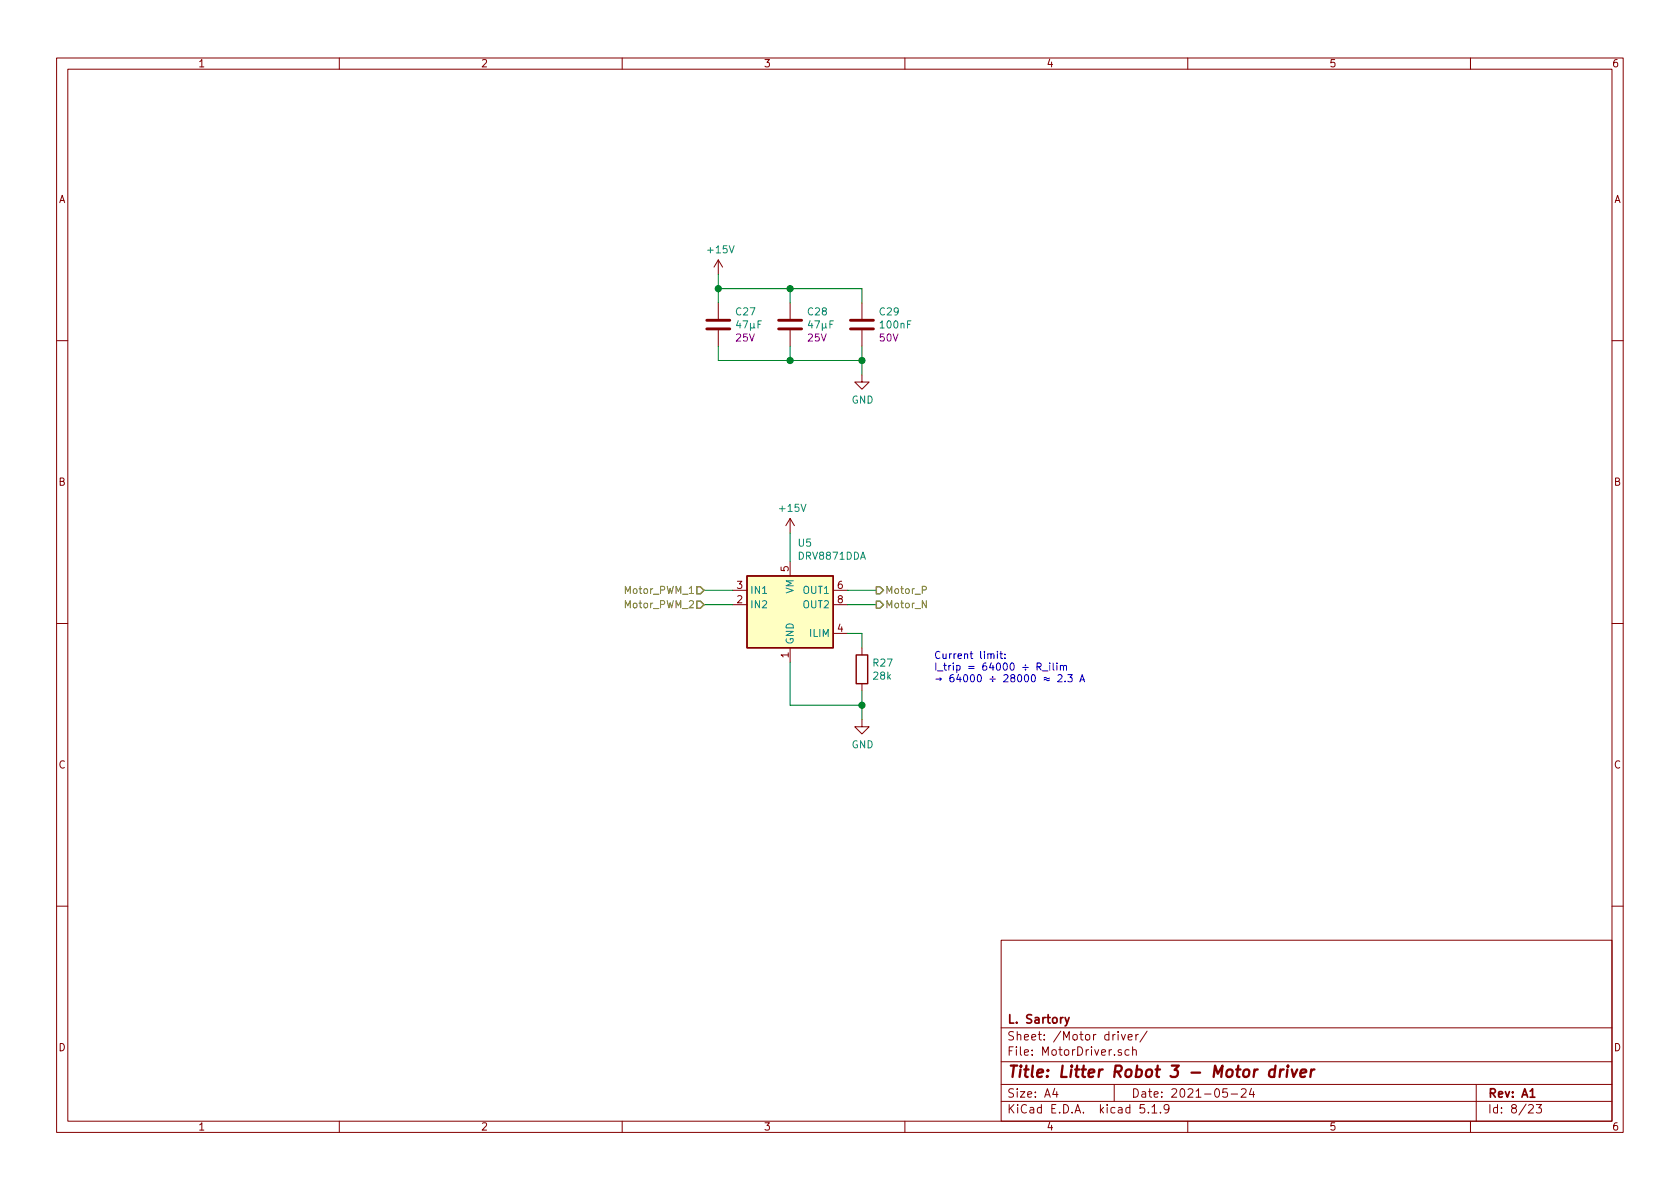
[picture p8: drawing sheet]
EESchema Schematic File Version 4
EELAYER 30 0
EELAYER END
$Descr A4 11693 8268
encoding utf-8
Sheet 8 23
Title "Litter Robot 3 - Motor driver"
Date "2021-05-24"
Rev "A1"
Comp "L. Sartory"
Comment1 ""
Comment2 ""
Comment3 ""
Comment4 ""
$EndDescr
$Comp
L Device:C C29
U 1 1
P 6000 2250
F 0 "C29" H 6115 2341 50  0000 L CNN
F 1 "100nF" H 6115 2250 50  0000 L CNN
F 2 "Capacitor_SMD:C_0603_1608Metric" H 6038 2100 50  0001 C CNN
F 3 "https://product.tdk.com/system/files/dam/doc/product/capacitor/ceramic/mlcc/catalog/mlcc_commercial_general_en.pdf" H 6000 2250 50  0001 C CNN
F 4 "50V" H 6115 2159 50  0000 L CNN "Voltage"
F 5 "C1608X5R1H104K080AA" H 6000 2250 50  0001 C CNN "Part_number"
	1    6000 2250
	1    0    0    -1  
$EndComp
$Comp
L Device:C C27
U 1 1
P 5000 2250
F 0 "C27" H 5115 2341 50  0000 L CNN
F 1 "47µF" H 5115 2250 50  0000 L CNN
F 2 "Capacitor_SMD:C_1206_3216Metric" H 5038 2100 50  0001 C CNN
F 3 "https://product.tdk.com/system/files/dam/doc/product/capacitor/ceramic/mlcc/catalog/mlcc_commercial_general_en.pdf" H 5000 2250 50  0001 C CNN
F 4 "25V" H 5115 2159 50  0000 L CNN "Voltage"
F 5 "C3216X5R1E476M160AC" H 5000 2250 50  0001 C CNN "Part_number"
	1    5000 2250
	1    0    0    -1  
$EndComp
$Comp
L Device:C C28
U 1 1
P 5500 2250
F 0 "C28" H 5615 2341 50  0000 L CNN
F 1 "47µF" H 5615 2250 50  0000 L CNN
F 2 "Capacitor_SMD:C_1206_3216Metric" H 5538 2100 50  0001 C CNN
F 3 "https://product.tdk.com/system/files/dam/doc/product/capacitor/ceramic/mlcc/catalog/mlcc_commercial_general_en.pdf" H 5500 2250 50  0001 C CNN
F 4 "25V" H 5615 2159 50  0000 L CNN "Voltage"
F 5 "C3216X5R1E476M160AC" H 5500 2250 50  0001 C CNN "Part_number"
	1    5500 2250
	1    0    0    -1  
$EndComp
Wire Wire Line
	5500 3900 5500 3700
$Comp
L power:+15V #PWR076
U 1 1
P 5500 3700
F 0 "#PWR076" H 5500 3550 50  0001 C CNN
F 1 "+15V" H 5515 3873 50  0000 C CNN
F 2 "" H 5500 3700 50  0001 C CNN
F 3 "" H 5500 3700 50  0001 C CNN
	1    5500 3700
	1    0    0    -1  
$EndComp
$Comp
L power:+15V #PWR074
U 1 1
P 5000 1900
F 0 "#PWR074" H 5000 1750 50  0001 C CNN
F 1 "+15V" H 5015 2073 50  0000 C CNN
F 2 "" H 5000 1900 50  0001 C CNN
F 3 "" H 5000 1900 50  0001 C CNN
	1    5000 1900
	1    0    0    -1  
$EndComp
$Comp
L power:GND #PWR075
U 1 1
P 6000 2600
F 0 "#PWR075" H 6000 2350 50  0001 C CNN
F 1 "GND" H 6005 2427 50  0000 C CNN
F 2 "" H 6000 2600 50  0001 C CNN
F 3 "" H 6000 2600 50  0001 C CNN
	1    6000 2600
	1    0    0    -1  
$EndComp
Wire Wire Line
	5000 2400 5000 2500
Wire Wire Line
	5000 2500 5500 2500
Wire Wire Line
	6000 2500 6000 2600
Wire Wire Line
	6000 2100 6000 2000
Wire Wire Line
	6000 2000 5500 2000
Wire Wire Line
	5000 2000 5000 1900
Wire Wire Line
	5000 2100 5000 2000
Connection ~ 5000 2000
Wire Wire Line
	5500 2000 5500 2100
Wire Wire Line
	5500 2400 5500 2500
Connection ~ 5500 2000
Wire Wire Line
	5500 2000 5000 2000
Connection ~ 5500 2500
Wire Wire Line
	5500 2500 6000 2500
Wire Wire Line
	6000 2400 6000 2500
Connection ~ 6000 2500
Text HLabel 4900 4100 0    50   Input ~ 0
Motor_PWM_1
Text HLabel 4900 4200 0    50   Input ~ 0
Motor_PWM_2
Wire Wire Line
	4900 4100 5100 4100
Wire Wire Line
	5100 4200 4900 4200
Text HLabel 6100 4100 2    50   Output ~ 0
Motor_P
Text HLabel 6100 4200 2    50   Output ~ 0
Motor_N
Wire Wire Line
	5900 4100 6100 4100
Wire Wire Line
	5900 4200 6100 4200
$Comp
L power:GND #PWR077
U 1 1
P 6000 5000
F 0 "#PWR077" H 6000 4750 50  0001 C CNN
F 1 "GND" H 6005 4827 50  0000 C CNN
F 2 "" H 6000 5000 50  0001 C CNN
F 3 "" H 6000 5000 50  0001 C CNN
	1    6000 5000
	1    0    0    -1  
$EndComp
Wire Wire Line
	6000 5000 6000 4900
Wire Wire Line
	6000 4900 5500 4900
Wire Wire Line
	5500 4600 5500 4900
Connection ~ 6000 4900
Wire Wire Line
	6000 4900 6000 4800
Wire Wire Line
	5900 4400 6000 4400
Wire Wire Line
	6000 4400 6000 4500
$Comp
L Device:R R27
U 1 1
P 6000 4650
F 0 "R27" H 6070 4696 50  0000 L CNN
F 1 "28k" H 6070 4605 50  0000 L CNN
F 2 "Resistor_SMD:R_0603_1608Metric" V 5930 4650 50  0001 C CNN
F 3 "https://www.bourns.com/docs/product-datasheets/CRxxxxx.pdf" H 6000 4650 50  0001 C CNN
F 4 "CR0603-FX-2802ELF" H 6000 4650 50  0001 C CNN "Part_number"
	1    6000 4650
	1    0    0    -1  
$EndComp
Text Notes 6500 4750 0    50   ~ 0
Current limit:\nI_trip = 64000 ÷ R_ilim\n→ 64000 ÷ 28000 ≈ 2.3 A
$Comp
L Driver_Motor:DRV8871DDA U5
U 1 1
P 5500 4200
F 0 "U5" H 5550 4631 50  0000 L CNN
F 1 "DRV8871DDA" H 5550 4540 50  0000 L CNN
F 2 "LitterRobot:Texas_DRV8871" H 5750 4150 50  0001 C CNN
F 3 "http://www.ti.com/lit/ds/symlink/drv8871.pdf" H 5750 4150 50  0001 C CNN
F 4 "DRV8871DDARQ1" H 5500 4200 50  0001 C CNN "Part_number"
	1    5500 4200
	1    0    0    -1  
$EndComp
$EndSCHEMATC
